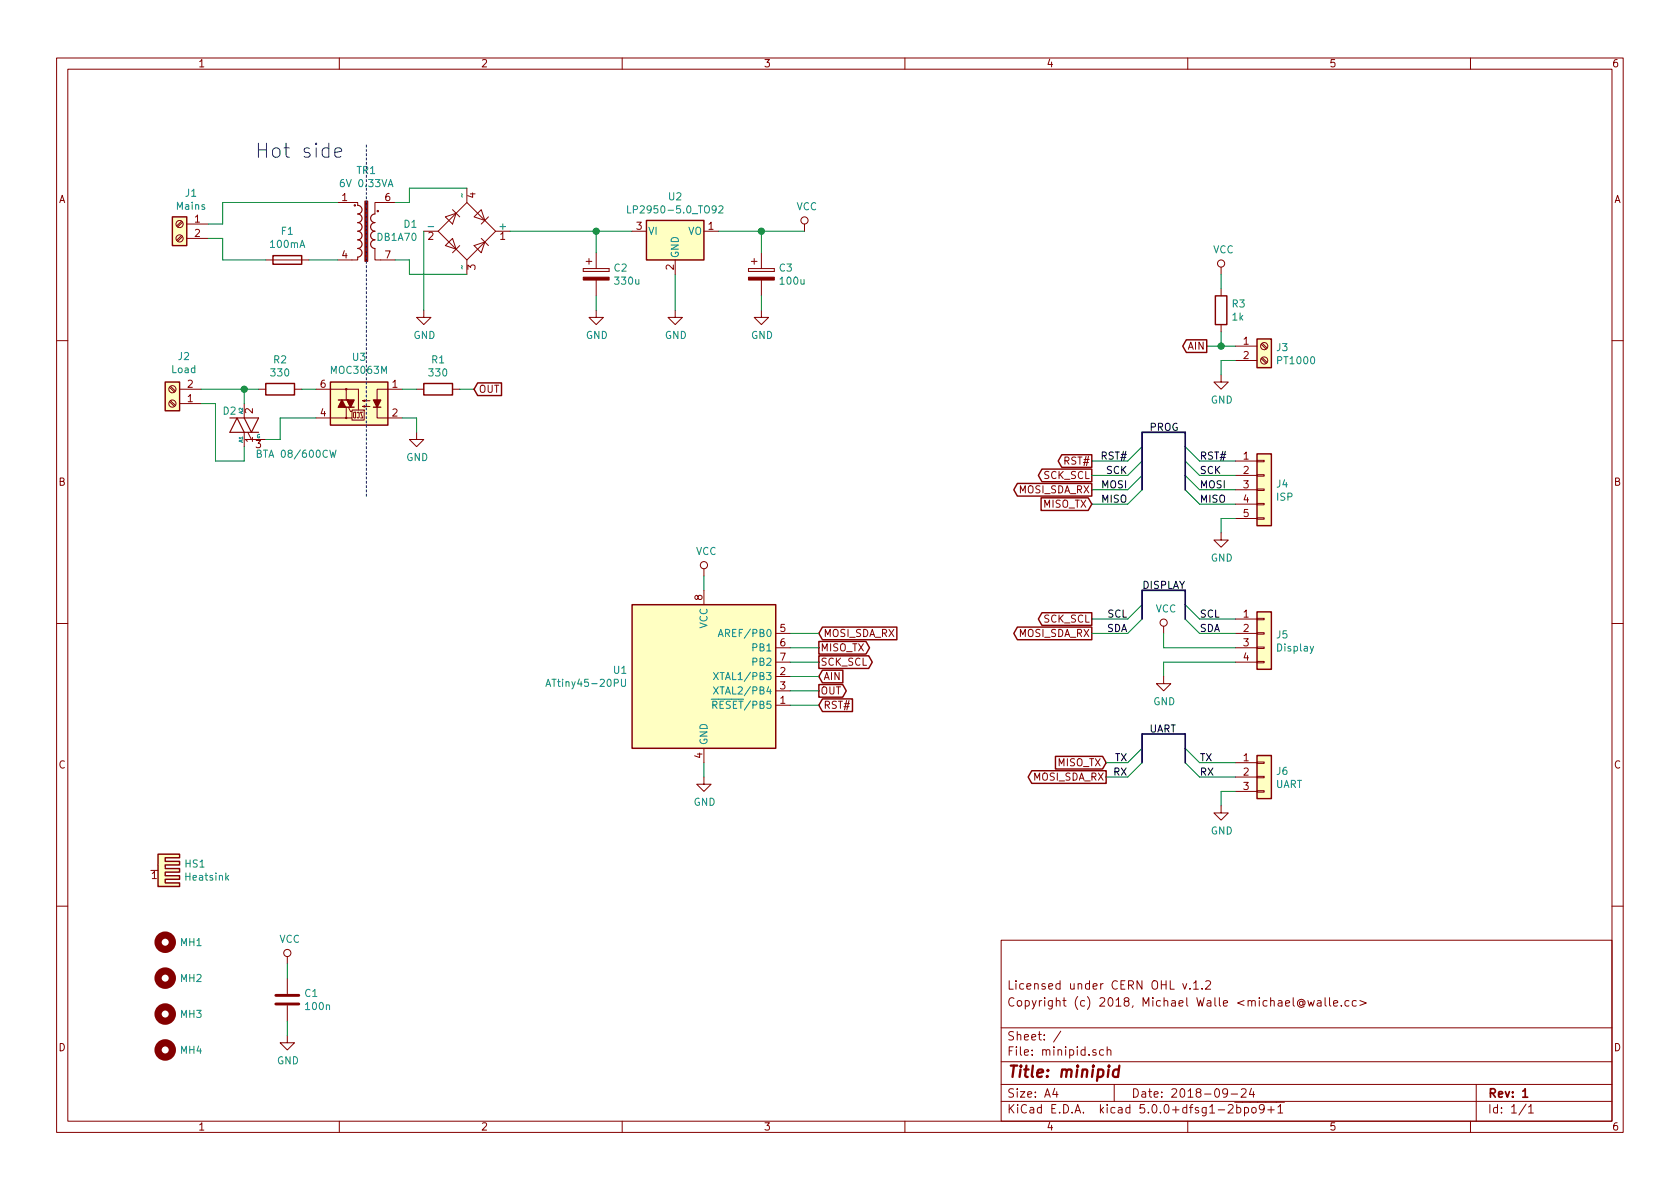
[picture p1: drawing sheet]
EESchema Schematic File Version 4
LIBS:minipid-cache
EELAYER 26 0
EELAYER END
$Descr A4 11693 8268
encoding utf-8
Sheet 1 1
Title "minipid"
Date "2018-09-24"
Rev "1"
Comp ""
Comment1 "Copyright (c) 2018, Michael Walle <michael@walle.cc>"
Comment2 "Licensed under CERN OHL v.1.2"
Comment3 ""
Comment4 ""
$EndDescr
$Comp
L Transformer:TEZ0.5-D-1 TR1
U 1 1
P 2550 1600
F 0 "TR1" H 2550 2025 50  0000 C CNN
F 1 "6V 0.33VA" H 2550 1934 50  0000 C CNN
F 2 "Transformer_THT:Transformer_Breve_TEZ-22x24" H 2550 1250 50  0001 C CIN
F 3 "http://www.breve.pl/pdf/ANG/TEZ_ang.pdf" H 2550 1600 50  0001 C CNN
F 4 "150.09-1" H 2550 1600 50  0001 C CNN "Reichelt"
	1    2550 1600
	1    0    0    -1  
$EndComp
$Comp
L Device:D_Bridge_+-AA D1
U 1 1
P 3250 1600
F 0 "D1" H 2909 1554 50  0000 R CNN
F 1 "DB1A70" H 2909 1645 50  0000 R CNN
F 2 "Diode_THT:Diode_Bridge_DIP-4_W7.62mm_P5.08mm" H 3250 1600 50  0001 C CNN
F 3 "~" H 3250 1600 50  0001 C CNN
F 4 "B700C1000DIP" H 3250 1600 50  0001 C CNN "Reichelt"
	1    3250 1600
	1    0    0    1   
$EndComp
$Comp
L Device:CP C2
U 1 1
P 4150 1900
F 0 "C2" H 4268 1946 50  0000 L CNN
F 1 "330u" H 4268 1855 50  0000 L CNN
F 2 "Capacitor_THT:CP_Radial_D8.0mm_P3.50mm" H 4188 1750 50  0001 C CNN
F 3 "~" H 4150 1900 50  0001 C CNN
F 4 "RUBY 25ZLJ330MT" H 4150 1900 50  0001 C CNN "Reichelt"
	1    4150 1900
	1    0    0    -1  
$EndComp
$Comp
L Device:CP C3
U 1 1
P 5300 1900
F 0 "C3" H 5418 1946 50  0000 L CNN
F 1 "100u" H 5418 1855 50  0000 L CNN
F 2 "Capacitor_THT:CP_Radial_D6.3mm_P2.50mm" H 5338 1750 50  0001 C CNN
F 3 "~" H 5300 1900 50  0001 C CNN
F 4 "RUBY 25YXH100MT1" H 5300 1900 50  0001 C CNN "Reichelt"
	1    5300 1900
	1    0    0    -1  
$EndComp
$Comp
L Device:C C1
U 1 1
P 2000 6950
F 0 "C1" H 2115 6996 50  0000 L CNN
F 1 "100n" H 2115 6905 50  0000 L CNN
F 2 "Capacitor_THT:C_Disc_D4.3mm_W1.9mm_P5.00mm" H 2038 6800 50  0001 C CNN
F 3 "~" H 2000 6950 50  0001 C CNN
F 4 "X7R-5 100N" H 2000 6950 50  0001 C CNN "Reichelt"
	1    2000 6950
	1    0    0    -1  
$EndComp
$Comp
L Relay_SolidState:MOC3063M U3
U 1 1
P 2500 2800
F 0 "U3" H 2500 3125 50  0000 C CNN
F 1 "MOC3063M" H 2500 3034 50  0000 C CNN
F 2 "Package_DIP:DIP-6_W7.62mm" H 2300 2600 50  0001 L CIN
F 3 "http://www.fairchildsemi.com/ds/MO/MOC3061M.pdf" H 2465 2800 50  0001 L CNN
F 4 "MOC 3063" H 0   0   50  0001 C CNN "Reichelt"
	1    2500 2800
	-1   0    0    -1  
$EndComp
$Comp
L Device:Q_TRIAC_A1A2G D2
U 1 1
P 1700 2950
F 0 "D2" H 1750 3050 50  0000 L CNN
F 1 "BTA 08/600CW" H 1050 2750 50  0000 L CNN
F 2 "Package_TO_SOT_THT:TO-220-3_Horizontal_TabDown" V 1775 2975 50  0001 C CNN
F 3 "~" V 1700 2950 50  0001 C CNN
F 4 "BTA 08/600CW" H 0   0   50  0001 C CNN "Reichelt"
	1    1700 2950
	-1   0    0    -1  
$EndComp
$Comp
L Device:Fuse F1
U 1 1
P 2000 1800
F 0 "F1" V 2197 1800 50  0000 C CNN
F 1 "100mA" V 2106 1800 50  0000 C CNN
F 2 "Fuse:Fuseholder_TR5_Littlefuse_No560_No460" V 1930 1800 50  0001 C CNN
F 3 "~" H 2000 1800 50  0001 C CNN
F 4 "MIK-FLINK 0,1A" V 2000 1800 50  0001 C CNN "Reichelt"
	1    2000 1800
	0    -1   -1   0   
$EndComp
$Comp
L Connector:Screw_Terminal_01x02 J1
U 1 1
P 1250 1550
F 0 "J1" H 1170 1767 50  0000 C CNN
F 1 "Mains" H 1170 1676 50  0000 C CNN
F 2 "TerminalBlock_RND:TerminalBlock_RND_205-00001_1x02_P5.00mm_Horizontal" H 1250 1550 50  0001 C CNN
F 3 "~" H 1250 1550 50  0001 C CNN
F 4 "RND 205-00001" H 0   0   50  0001 C CNN "Reichelt"
	1    1250 1550
	-1   0    0    -1  
$EndComp
$Comp
L Connector:Screw_Terminal_01x02 J2
U 1 1
P 1200 2800
F 0 "J2" H 1120 2475 50  0000 C CNN
F 1 "Load" H 1120 2566 50  0000 C CNN
F 2 "TerminalBlock_RND:TerminalBlock_RND_205-00001_1x02_P5.00mm_Horizontal" H 1200 2800 50  0001 C CNN
F 3 "~" H 1200 2800 50  0001 C CNN
F 4 "RND 205-00001" H 0   0   50  0001 C CNN "Reichelt"
	1    1200 2800
	-1   0    0    1   
$EndComp
$Comp
L Connector:Screw_Terminal_01x02 J3
U 1 1
P 8800 2400
F 0 "J3" H 8880 2392 50  0000 L CNN
F 1 "PT1000" H 8880 2301 50  0000 L CNN
F 2 "TerminalBlock_RND:TerminalBlock_RND_205-00001_1x02_P5.00mm_Horizontal" H 8800 2400 50  0001 C CNN
F 3 "~" H 8800 2400 50  0001 C CNN
F 4 "RND 205-00001" H 0   0   50  0001 C CNN "Reichelt"
	1    8800 2400
	1    0    0    -1  
$EndComp
Wire Wire Line
	2150 1800 2350 1800
Wire Wire Line
	1450 1650 1550 1650
Wire Wire Line
	1550 1650 1550 1800
Wire Wire Line
	1550 1800 1850 1800
Wire Wire Line
	1450 1550 1550 1550
Wire Wire Line
	1550 1550 1550 1400
Wire Wire Line
	1550 1400 2350 1400
Wire Wire Line
	2850 1400 2850 1300
Wire Wire Line
	2850 1300 3250 1300
Wire Wire Line
	2750 1400 2850 1400
Wire Wire Line
	2750 1800 2850 1800
Wire Wire Line
	2850 1800 2850 1900
Wire Wire Line
	2850 1900 3250 1900
$Comp
L power:GND #PWR0101
U 1 1
P 2950 2150
F 0 "#PWR0101" H 2950 1900 50  0001 C CNN
F 1 "GND" H 2955 1977 50  0000 C CNN
F 2 "" H 2950 2150 50  0001 C CNN
F 3 "" H 2950 2150 50  0001 C CNN
	1    2950 2150
	1    0    0    -1  
$EndComp
Wire Wire Line
	4150 1750 4150 1600
Connection ~ 4150 1600
Wire Wire Line
	4150 1600 4400 1600
$Comp
L power:GND #PWR0102
U 1 1
P 4150 2150
F 0 "#PWR0102" H 4150 1900 50  0001 C CNN
F 1 "GND" H 4155 1977 50  0000 C CNN
F 2 "" H 4150 2150 50  0001 C CNN
F 3 "" H 4150 2150 50  0001 C CNN
	1    4150 2150
	1    0    0    -1  
$EndComp
$Comp
L power:GND #PWR0103
U 1 1
P 4700 2150
F 0 "#PWR0103" H 4700 1900 50  0001 C CNN
F 1 "GND" H 4705 1977 50  0000 C CNN
F 2 "" H 4700 2150 50  0001 C CNN
F 3 "" H 4700 2150 50  0001 C CNN
	1    4700 2150
	1    0    0    -1  
$EndComp
Wire Wire Line
	5000 1600 5300 1600
Wire Wire Line
	5300 1600 5300 1750
$Comp
L power:GND #PWR0104
U 1 1
P 5300 2150
F 0 "#PWR0104" H 5300 1900 50  0001 C CNN
F 1 "GND" H 5305 1977 50  0000 C CNN
F 2 "" H 5300 2150 50  0001 C CNN
F 3 "" H 5300 2150 50  0001 C CNN
	1    5300 2150
	1    0    0    -1  
$EndComp
Wire Wire Line
	4150 2050 4150 2150
Wire Wire Line
	4700 1900 4700 2150
Wire Wire Line
	5300 2050 5300 2150
Wire Wire Line
	2950 1600 2950 2150
Wire Wire Line
	3550 1600 4150 1600
$Comp
L Connector_Generic:Conn_01x05 J4
U 1 1
P 8800 3400
F 0 "J4" H 8880 3442 50  0000 L CNN
F 1 "ISP" H 8880 3351 50  0000 L CNN
F 2 "Connector_PinHeader_2.54mm:PinHeader_1x05_P2.54mm_Vertical" H 8800 3400 50  0001 C CNN
F 3 "~" H 8800 3400 50  0001 C CNN
	1    8800 3400
	1    0    0    -1  
$EndComp
Text Label 8350 3200 0    50   ~ 0
RST#
Wire Wire Line
	8600 3300 8350 3300
Wire Wire Line
	8600 3400 8350 3400
Wire Wire Line
	8600 3500 8350 3500
Text Label 8350 3500 0    50   ~ 0
MISO
Text Label 8350 3400 0    50   ~ 0
MOSI
Text Label 8350 3300 0    50   ~ 0
SCK
Entry Wire Line
	8250 3100 8350 3200
Entry Wire Line
	8250 3200 8350 3300
Entry Wire Line
	8250 3300 8350 3400
Entry Wire Line
	8250 3400 8350 3500
Text Label 8000 3000 0    50   ~ 0
PROG
$Comp
L Device:R R2
U 1 1
P 1950 2700
F 0 "R2" V 1743 2700 50  0000 C CNN
F 1 "330" V 1834 2700 50  0000 C CNN
F 2 "Resistor_THT:R_Axial_DIN0207_L6.3mm_D2.5mm_P10.16mm_Horizontal" V 1880 2700 50  0001 C CNN
F 3 "~" H 1950 2700 50  0001 C CNN
F 4 "VI MBB02070C3300" V 1950 2700 50  0001 C CNN "Reichelt"
	1    1950 2700
	0    -1   1    0   
$EndComp
Wire Wire Line
	2100 2700 2200 2700
Wire Wire Line
	1700 2800 1700 2700
Wire Wire Line
	1400 2700 1700 2700
Wire Wire Line
	1700 3100 1700 3200
Wire Wire Line
	1500 3200 1700 3200
Wire Wire Line
	1500 3200 1500 2800
Wire Wire Line
	1400 2800 1500 2800
$Comp
L Connector_Generic:Conn_01x04 J5
U 1 1
P 8800 4400
F 0 "J5" H 8880 4392 50  0000 L CNN
F 1 "Display" H 8880 4301 50  0000 L CNN
F 2 "Connector_PinHeader_2.54mm:PinHeader_1x04_P2.54mm_Vertical" H 8800 4400 50  0001 C CNN
F 3 "~" H 8800 4400 50  0001 C CNN
	1    8800 4400
	1    0    0    -1  
$EndComp
Text Label 8350 4400 0    50   ~ 0
SDA
Entry Wire Line
	8250 4200 8350 4300
Entry Wire Line
	8250 4300 8350 4400
Text Label 7950 4100 0    50   ~ 0
DISPLAY
Wire Wire Line
	8350 3200 8600 3200
$Comp
L Device:R R1
U 1 1
P 3050 2700
F 0 "R1" V 2843 2700 50  0000 C CNN
F 1 "330" V 2934 2700 50  0000 C CNN
F 2 "Resistor_THT:R_Axial_DIN0207_L6.3mm_D2.5mm_P10.16mm_Horizontal" V 2980 2700 50  0001 C CNN
F 3 "~" H 3050 2700 50  0001 C CNN
F 4 "VI MBB02070C3300" V 3050 2700 50  0001 C CNN "Reichelt"
	1    3050 2700
	0    -1   1    0   
$EndComp
$Comp
L power:GND #PWR0105
U 1 1
P 2900 3000
F 0 "#PWR0105" H 2900 2750 50  0001 C CNN
F 1 "GND" H 2905 2827 50  0000 C CNN
F 2 "" H 2900 3000 50  0001 C CNN
F 3 "" H 2900 3000 50  0001 C CNN
	1    2900 3000
	1    0    0    -1  
$EndComp
$Comp
L power:VCC #PWR0106
U 1 1
P 5600 1600
F 0 "#PWR0106" H 5600 1450 50  0001 C CNN
F 1 "VCC" H 5617 1773 50  0000 C CNN
F 2 "" H 5600 1600 50  0001 C CNN
F 3 "" H 5600 1600 50  0001 C CNN
	1    5600 1600
	1    0    0    -1  
$EndComp
Wire Wire Line
	5300 1600 5600 1600
Connection ~ 5300 1600
$Comp
L power:GND #PWR0107
U 1 1
P 4900 5400
F 0 "#PWR0107" H 4900 5150 50  0001 C CNN
F 1 "GND" H 4905 5227 50  0000 C CNN
F 2 "" H 4900 5400 50  0001 C CNN
F 3 "" H 4900 5400 50  0001 C CNN
	1    4900 5400
	1    0    0    -1  
$EndComp
Wire Wire Line
	4900 5300 4900 5400
$Comp
L power:VCC #PWR0108
U 1 1
P 4900 4000
F 0 "#PWR0108" H 4900 3850 50  0001 C CNN
F 1 "VCC" H 4917 4173 50  0000 C CNN
F 2 "" H 4900 4000 50  0001 C CNN
F 3 "" H 4900 4000 50  0001 C CNN
	1    4900 4000
	1    0    0    -1  
$EndComp
$Comp
L power:VCC #PWR0109
U 1 1
P 2000 6700
F 0 "#PWR0109" H 2000 6550 50  0001 C CNN
F 1 "VCC" H 2017 6873 50  0000 C CNN
F 2 "" H 2000 6700 50  0001 C CNN
F 3 "" H 2000 6700 50  0001 C CNN
	1    2000 6700
	1    0    0    -1  
$EndComp
$Comp
L power:GND #PWR0110
U 1 1
P 2000 7200
F 0 "#PWR0110" H 2000 6950 50  0001 C CNN
F 1 "GND" H 2005 7027 50  0000 C CNN
F 2 "" H 2000 7200 50  0001 C CNN
F 3 "" H 2000 7200 50  0001 C CNN
	1    2000 7200
	1    0    0    -1  
$EndComp
Wire Wire Line
	2000 6700 2000 6800
Wire Wire Line
	2000 7100 2000 7200
Wire Wire Line
	4900 4000 4900 4100
Wire Wire Line
	3300 2700 3200 2700
Wire Wire Line
	2800 2900 2900 2900
Wire Wire Line
	2900 2900 2900 3000
Text GLabel 3300 2700 2    50   Input ~ 0
OUT
Wire Wire Line
	2900 2700 2800 2700
$Comp
L Device:R R3
U 1 1
P 8500 2150
F 0 "R3" H 8570 2196 50  0000 L CNN
F 1 "1k" H 8570 2105 50  0000 L CNN
F 2 "Resistor_THT:R_Axial_DIN0207_L6.3mm_D2.5mm_P10.16mm_Horizontal" V 8430 2150 50  0001 C CNN
F 3 "~" H 8500 2150 50  0001 C CNN
F 4 "MPR 1,00K" H 8500 2150 50  0001 C CNN "Reichelt"
	1    8500 2150
	1    0    0    -1  
$EndComp
$Comp
L power:GND #PWR0111
U 1 1
P 8500 2600
F 0 "#PWR0111" H 8500 2350 50  0001 C CNN
F 1 "GND" H 8505 2427 50  0000 C CNN
F 2 "" H 8500 2600 50  0001 C CNN
F 3 "" H 8500 2600 50  0001 C CNN
	1    8500 2600
	1    0    0    -1  
$EndComp
$Comp
L power:VCC #PWR0112
U 1 1
P 8500 1900
F 0 "#PWR0112" H 8500 1750 50  0001 C CNN
F 1 "VCC" H 8517 2073 50  0000 C CNN
F 2 "" H 8500 1900 50  0001 C CNN
F 3 "" H 8500 1900 50  0001 C CNN
	1    8500 1900
	1    0    0    -1  
$EndComp
Wire Wire Line
	8500 1900 8500 2000
Wire Wire Line
	8500 2300 8500 2400
Wire Wire Line
	8500 2400 8600 2400
Wire Wire Line
	8500 2600 8500 2500
Wire Wire Line
	8500 2500 8600 2500
Wire Wire Line
	8500 2400 8400 2400
Connection ~ 8500 2400
Text GLabel 8400 2400 0    50   Output ~ 0
AIN
$Comp
L Connector_Generic:Conn_01x03 J6
U 1 1
P 8800 5400
F 0 "J6" H 8880 5442 50  0000 L CNN
F 1 "UART" H 8880 5351 50  0000 L CNN
F 2 "Connector_PinHeader_2.54mm:PinHeader_1x03_P2.54mm_Vertical" H 8800 5400 50  0001 C CNN
F 3 "~" H 8800 5400 50  0001 C CNN
	1    8800 5400
	1    0    0    -1  
$EndComp
Wire Wire Line
	8600 5300 8350 5300
Wire Wire Line
	8600 5400 8350 5400
Text Label 8350 5400 0    50   ~ 0
RX
Text Label 8350 5300 0    50   ~ 0
TX
Entry Wire Line
	8250 5200 8350 5300
Entry Wire Line
	8250 5300 8350 5400
Text Label 8000 5100 0    50   ~ 0
UART
Text GLabel 5700 4900 2    50   Input ~ 0
RST#
Text GLabel 5700 4400 2    50   Input ~ 0
MOSI_SDA_RX
Wire Wire Line
	5500 4900 5700 4900
Text GLabel 5700 4500 2    50   Output ~ 0
MISO_TX
Text GLabel 5700 4600 2    50   Output ~ 0
SCK_SCL
Text GLabel 5700 4700 2    50   Input ~ 0
AIN
Text GLabel 5700 4800 2    50   Output ~ 0
OUT
Wire Wire Line
	5500 4800 5700 4800
Wire Wire Line
	5700 4700 5500 4700
Wire Wire Line
	5500 4600 5700 4600
Wire Wire Line
	5700 4500 5500 4500
Wire Wire Line
	5500 4400 5700 4400
Text GLabel 7600 3400 0    50   Output ~ 0
MOSI_SDA_RX
Text GLabel 7600 3500 0    50   Input ~ 0
MISO_TX
Text GLabel 7600 3300 0    50   Output ~ 0
SCK_SCL
Text GLabel 7600 3200 0    50   Output ~ 0
RST#
Entry Wire Line
	7850 3200 7950 3100
Entry Wire Line
	7850 3300 7950 3200
Entry Wire Line
	7850 3400 7950 3300
Entry Wire Line
	7850 3500 7950 3400
Wire Bus Line
	7950 3000 8250 3000
Wire Wire Line
	7600 3200 7850 3200
Wire Wire Line
	7600 3300 7850 3300
Wire Wire Line
	7600 3400 7850 3400
Wire Wire Line
	7600 3500 7850 3500
Wire Wire Line
	8500 3600 8500 3700
Text Label 7850 3200 2    50   ~ 0
RST#
Text Label 7850 3300 2    50   ~ 0
SCK
Text Label 7850 3400 2    50   ~ 0
MOSI
Text Label 7850 3500 2    50   ~ 0
MISO
$Comp
L power:GND #PWR0113
U 1 1
P 8500 3700
F 0 "#PWR0113" H 8500 3450 50  0001 C CNN
F 1 "GND" H 8505 3527 50  0000 C CNN
F 2 "" H 8500 3700 50  0001 C CNN
F 3 "" H 8500 3700 50  0001 C CNN
	1    8500 3700
	1    0    0    -1  
$EndComp
Text GLabel 7600 4400 0    50   Output ~ 0
MOSI_SDA_RX
Text GLabel 7600 4300 0    50   Output ~ 0
SCK_SCL
Entry Wire Line
	7850 4300 7950 4200
Entry Wire Line
	7850 4400 7950 4300
Wire Wire Line
	8100 4600 8100 4700
$Comp
L power:GND #PWR0114
U 1 1
P 8100 4700
F 0 "#PWR0114" H 8100 4450 50  0001 C CNN
F 1 "GND" H 8105 4527 50  0000 C CNN
F 2 "" H 8100 4700 50  0001 C CNN
F 3 "" H 8100 4700 50  0001 C CNN
	1    8100 4700
	1    0    0    -1  
$EndComp
Text Label 8350 4300 0    50   ~ 0
SCL
Text Label 7850 4300 2    50   ~ 0
SCL
Text Label 7850 4400 2    50   ~ 0
SDA
$Comp
L power:VCC #PWR0115
U 1 1
P 8100 4400
F 0 "#PWR0115" H 8100 4250 50  0001 C CNN
F 1 "VCC" H 8117 4573 50  0000 C CNN
F 2 "" H 8100 4400 50  0001 C CNN
F 3 "" H 8100 4400 50  0001 C CNN
	1    8100 4400
	1    0    0    -1  
$EndComp
Wire Wire Line
	8500 3600 8600 3600
Wire Wire Line
	8100 4400 8100 4500
Wire Wire Line
	8100 4500 8600 4500
Wire Wire Line
	8100 4600 8600 4600
Wire Bus Line
	7950 4100 8250 4100
Wire Wire Line
	8500 5500 8500 5600
$Comp
L power:GND #PWR0116
U 1 1
P 8500 5600
F 0 "#PWR0116" H 8500 5350 50  0001 C CNN
F 1 "GND" H 8505 5427 50  0000 C CNN
F 2 "" H 8500 5600 50  0001 C CNN
F 3 "" H 8500 5600 50  0001 C CNN
	1    8500 5600
	1    0    0    -1  
$EndComp
Wire Wire Line
	8500 5500 8600 5500
Text GLabel 7700 5400 0    50   Output ~ 0
MOSI_SDA_RX
Text GLabel 7700 5300 0    50   Input ~ 0
MISO_TX
Entry Wire Line
	7850 5400 7950 5300
Entry Wire Line
	7850 5300 7950 5200
Wire Wire Line
	7700 5300 7850 5300
Wire Wire Line
	7700 5400 7850 5400
Text Label 7850 5400 2    50   ~ 0
RX
Text Label 7850 5300 2    50   ~ 0
TX
Wire Bus Line
	7950 5100 8250 5100
$Comp
L Mechanical:MountingHole MH1
U 1 1
P 1150 6550
F 0 "MH1" H 1250 6550 50  0000 L CNN
F 1 "MountingHole" H 1250 6505 50  0001 L CNN
F 2 "MountingHole:MountingHole_3.2mm_M3" H 1150 6550 50  0001 C CNN
F 3 "~" H 1150 6550 50  0001 C CNN
	1    1150 6550
	1    0    0    -1  
$EndComp
$Comp
L Mechanical:MountingHole MH2
U 1 1
P 1150 6800
F 0 "MH2" H 1250 6800 50  0000 L CNN
F 1 "MountingHole" H 1250 6755 50  0001 L CNN
F 2 "MountingHole:MountingHole_3.2mm_M3" H 1150 6800 50  0001 C CNN
F 3 "~" H 1150 6800 50  0001 C CNN
	1    1150 6800
	1    0    0    -1  
$EndComp
$Comp
L Mechanical:MountingHole MH3
U 1 1
P 1150 7050
F 0 "MH3" H 1250 7050 50  0000 L CNN
F 1 "MountingHole" H 1250 7005 50  0001 L CNN
F 2 "MountingHole:MountingHole_3.2mm_M3" H 1150 7050 50  0001 C CNN
F 3 "~" H 1150 7050 50  0001 C CNN
	1    1150 7050
	1    0    0    -1  
$EndComp
$Comp
L Mechanical:MountingHole MH4
U 1 1
P 1150 7300
F 0 "MH4" H 1250 7300 50  0000 L CNN
F 1 "MountingHole" H 1250 7255 50  0001 L CNN
F 2 "MountingHole:MountingHole_3.2mm_M3" H 1150 7300 50  0001 C CNN
F 3 "~" H 1150 7300 50  0001 C CNN
	1    1150 7300
	1    0    0    -1  
$EndComp
Wire Wire Line
	2200 2900 1950 2900
Wire Wire Line
	1950 2900 1950 3050
Wire Wire Line
	1950 3050 1850 3050
Connection ~ 1700 2700
Wire Wire Line
	1700 2700 1800 2700
Wire Notes Line
	2550 1000 2550 3450
Text Notes 2400 1100 2    98   ~ 0
Hot side
Wire Wire Line
	7600 4400 7850 4400
Wire Wire Line
	7600 4300 7850 4300
Wire Wire Line
	8600 4300 8350 4300
Wire Wire Line
	8600 4400 8350 4400
$Comp
L Regulator_Linear:LP2950-5.0_TO92 U2
U 1 1
P 4700 1600
F 0 "U2" H 4700 1842 50  0000 C CNN
F 1 "LP2950-5.0_TO92" H 4700 1751 50  0000 C CNN
F 2 "Package_TO_SOT_THT:TO-92_Inline" H 4700 1825 50  0001 C CIN
F 3 "http://www.ti.com/lit/ds/symlink/lp2950-n.pdf" H 4700 1550 50  0001 C CNN
F 4 "LP 2950 ACZ5,0" H 4700 1600 50  0001 C CNN "Reichelt"
	1    4700 1600
	1    0    0    -1  
$EndComp
$Comp
L MCU_Microchip_ATtiny:ATtiny45-20PU U1
U 1 1
P 4900 4700
F 0 "U1" H 4370 4746 50  0000 R CNN
F 1 "ATtiny45-20PU" H 4370 4655 50  0000 R CNN
F 2 "Package_DIP:DIP-8_W7.62mm" H 4900 4700 50  0001 C CIN
F 3 "http://ww1.microchip.com/downloads/en/DeviceDoc/atmel-2586-avr-8-bit-microcontroller-attiny25-attiny45-attiny85_datasheet.pdf" H 4900 4700 50  0001 C CNN
F 4 "ATTINY 45-20PU" H 4900 4700 50  0001 C CNN "Reichelt"
	1    4900 4700
	1    0    0    -1  
$EndComp
$Comp
L Mechanical:Heatsink_Pad HS1
U 1 1
P 1150 6050
F 0 "HS1" V 1103 6180 50  0000 L CNN
F 1 "Heatsink" V 1194 6180 50  0000 L CNN
F 2 "Heatsink:Heatsink_35x26mm_1xFixation3mm_Fischer-SK486-35" H 1162 6000 50  0001 C CNN
F 3 "~" H 1162 6000 50  0001 C CNN
F 4 "576802B03100G" H 1150 6050 50  0001 C CNN "Reichelt"
	1    1150 6050
	0    1    1    0   
$EndComp
Wire Bus Line
	8250 5100 8250 5300
Wire Bus Line
	8250 4100 8250 4300
Wire Bus Line
	7950 5100 7950 5300
Wire Bus Line
	7950 4100 7950 4300
Wire Bus Line
	8250 3000 8250 3400
Wire Bus Line
	7950 3000 7950 3400
$EndSCHEMATC
